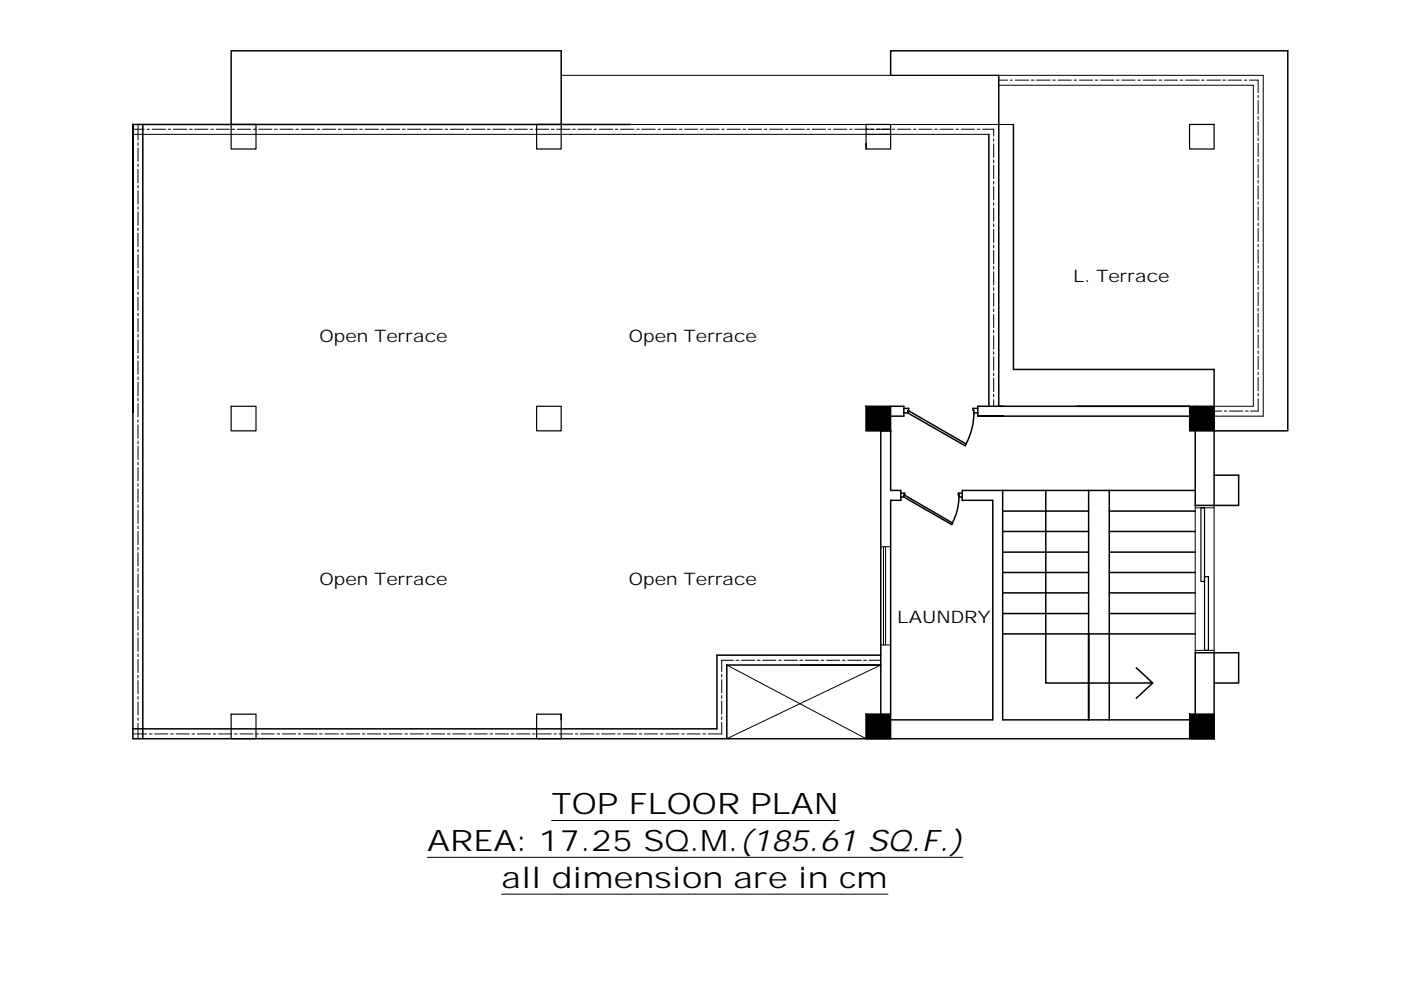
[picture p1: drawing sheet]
<svg xmlns="http://www.w3.org/2000/svg" width="297mm" height="210mm" viewBox="0 0 297 210" stroke-linecap="round" stroke-linejoin="round" font-family="sans-serif">
<!-- layer: Wall -->
<g fill="none" stroke="#000" stroke-width=".32">
<path d="M188.8 16v-5.2h84.2v80.5h-15.6M211.8 16v70.1M28.2 26.4h105.4M30.3 26.4v130.2M49 26.4v-15.6h70v15.6M183.6 30.4v1.2M209.7 28.5v57.6M214.9 26.4v51.9h42.5v28.9M28.2 87.3v-60.9v130.2h229.2v-18.2M186.7 91.3v60.1M188.8 91.3v12.7h2.2v2.1h-2.2v45.3M188.8 86.1h2.8v2.1h-2.8"/>
<path d="M212.7 88.2h-5.4h44.9M252.2 86.1h-44.9v2.1M253.4 86.1v21.1h4M212.6 104v48.6h44.8M212.6 117.1h18.2M212.6 112.7h18.2M212.6 108.4h18.2M230.8 104v48.6v-18.2M235.2 117.1h18.2M235.2 112.7h18.2M235.2 108.4h18.2M235.2 104v48.6"/>
<path d="M253.4 104h-49.4v2.1h6.5v46.5h-21.7M257.4 100.7h5.2v6.5h-5.2M186.7 138.9h-34.7v15.6h-123.8M212.6 134.4h40.8M212.6 130.1h18.2M212.6 125.7h18.2M212.6 121.4h18.2M235.2 130.1h18.2M235.2 125.7h18.2M235.2 121.4h18.2M119 151.4v1.2M186.7 141h-32.6v15.6"/>
<path d="M257.4 144.8h5.2v-6.4h-9.2v18.2"/>
</g>
<g fill="none" stroke="#000" stroke-width=".21">
<path d="M119 16h148.8v72.2h-10.4M211.8 18.1h53.9v68h-8.3M211.8 17h1.8M214.2 17h.5M215.3 17h2.8M218.7 17h.6M219.8 17h2.8M223.2 17h.6M224.3 17h2.8M227.7 17h.6M228.8 17h2.8M232.2 17h.6"/>
<path d="M233.3 17h2.8M236.7 17h.6M237.9 17h2.8M241.2 17h.6M242.4 17h2.8M245.7 17h.6M246.9 17h2.8M250.2 17h.6M251.4 17h2.8M254.7 17h.6M255.9 17h2.8M259.3 17h.5"/>
<path d="M260.4 17h2.9M263.8 17h.5M264.9 17h1.8v2.7M28.2 26.4h186.7M28.2 27.4h2.4M28.2 28.5h181.5M29.3 26.4v3.3M29.3 30.3v.5M29.3 31.4v2.8M29.3 34.8v.5M29.3 35.9v2.9M29.3 39.3v.5"/>
<path d="M31.2 27.4h.5M32.2 27.4h2.9M35.7 27.4h.5M36.8 27.4h2.8M40.2 27.4h.6M41.3 27.4h2.8M44.7 27.4h.6M45.8 27.4h2.8M49.2 27.4h.6M50.3 27.4h2.8M53.7 27.4h.6M54.8 27.4h2.8"/>
<path d="M58.2 27.4h.6M59.4 27.4h2.8M62.7 27.4h.6M63.9 27.4h2.8M67.2 27.4h.6M68.4 27.4h2.8M71.7 27.4h.6M72.9 27.4h2.8M76.2 27.4h.6M77.4 27.4h2.8M80.8 27.4h.5M81.9 27.4h2.9"/>
<path d="M85.3 27.4h.6M86.4 27.4h2.9M89.8 27.4h.6M91 27.4h2.8M94.3 27.4h.6M95.5 27.4h2.8M98.9 27.4h.5M100 27.4h2.8M103.4 27.4h.5M104.5 27.4h2.8M107.9 27.4h.5M109 27.4h2.8"/>
<path d="M112.4 27.4h.6M113.5 27.4h2.8M116.9 27.4h.6M118 27.4h2.9M121.4 27.4h.6M122.5 27.4h2.9M125.9 27.4h.6M127 27.4h2.9M130.5 27.4h.5M131.6 27.4h2.8M135 27.4h.6M136.1 27.4h2.8"/>
<path d="M139.5 27.4h.6M140.6 27.4h2.8M144 27.4h.6M145.1 27.4h2.8M148.5 27.4h.6M149.7 27.4h2.7M153 27.4h.6M154.2 27.4h2.8M157.5 27.4h.6M158.7 27.4h2.8M162 27.4h.6M163.2 27.4h2.8"/>
<path d="M166.5 27.4h.6M167.7 27.4h2.8M171.1 27.4h.5M172.2 27.4h2.9M175.6 27.4h.5M176.7 27.4h2.9M180.1 27.4h.6M181.2 27.4h4.1M185.7 27.4h3.1M189.2 27.4h.5M190.3 27.4h2.8M193.7 27.4h.5"/>
<path d="M194.8 27.4h2.8M198.2 27.4h.5M199.3 27.4h2.8M202.7 27.4h.5M203.8 27.4h2.8M207.2 27.4h.6M208.3 27.4h2.4v1.5M210.7 29.4v.5M210.7 30.5v2.9M210.7 33.9v.6M210.7 35v2.9M210.7 38.5v.5"/>
<path d="M210.7 39.6v2.8M252.2 26.4h5.2M266.7 20.2v.5M266.7 21.3v2.9M266.7 24.7v.6M266.7 25.8v2.9M266.7 29.2v.6M266.7 30.4v2.8M266.7 33.8v.5M266.7 34.9v2.8M266.7 38.3v.5M266.7 39.4v2.8"/>
<path d="M29.3 40.4v2.9M29.3 43.9v.5M29.3 44.9v2.9M29.3 48.4v.5M29.3 49.4v2.9M29.3 52.9v.5M29.3 54v2.8M29.3 57.4v.5M29.3 58.5v2.8M210.7 43v.5M210.7 44.1v2.8M210.7 47.5v.5"/>
<path d="M210.7 48.6v2.8M210.7 52v.5M210.7 53.1v2.8M210.7 56.5v.6M210.7 57.6v2.8M266.7 42.8v.5M266.7 43.9v2.8M266.7 47.3v.6M266.7 48.4v2.8M266.7 51.8v.6M266.7 52.9v2.9M266.7 56.3v.6"/>
<path d="M266.7 57.4v2.9M29.3 61.9v.6M29.3 63v2.8M29.3 66.4v.6M29.3 67.5v2.8M29.3 70.9v.6M29.3 72v2.8M29.3 75.4v.6M29.3 76.6v2.7M29.3 79.9v.6M210.7 61v.6M210.7 62.1v2.8"/>
<path d="M210.7 65.5v.6M210.7 66.6v2.9M210.7 70v.6M210.7 71.2v2.8M210.7 74.6v.5M210.7 75.7v2.8M210.7 79.1v.6M266.7 60.9v.5M266.7 61.9v2.9M266.7 65.4v.5M266.7 66.5v2.8M266.7 69.9v.6"/>
<path d="M266.7 71v2.8M266.7 74.4v.6M266.7 75.5v2.8M266.7 78.9v.6M29.3 81.1v2.8M29.3 84.4v.6M29.3 85.6v2.8M29.3 89v.5M29.3 90.1v2.8M29.3 93.5v.6M29.3 94.6v2.8M29.3 98v.6"/>
<path d="M29.3 99.2v2.8M210.7 80.2v2.8M210.7 83.6v.6M210.7 84.7v1.4M257.4 87.2h1.6M259.6 87.2h.5M260.7 87.2h2.8M264.1 87.2h.6M266.7 80v2.8M266.7 83.4v.6M266.7 84.6v2.6h-1.5M29.3 102.5v.6"/>
<path d="M29.3 103.7v2.8M29.3 107v.6M29.3 108.2v2.8M29.3 111.5v.6M29.3 112.7v2.8M29.3 116v.6M29.3 117.2v2.8M29.3 120.6v.5M29.3 121.7v2.9M29.3 125.1v.5M29.3 126.2v2.9M29.3 129.6v.5"/>
<path d="M29.3 130.7v2.9M29.3 134.1v.6M29.3 135.2v2.9M29.3 138.7v.5M29.3 139.8v2.8M155.5 140h-2.5v2.4M156.1 140h.5M157.2 140h2.8M160.6 140h.5M161.7 140h2.8M165.1 140h.6M166.2 140h2.8"/>
<path d="M169.6 140h.6M170.7 140h2.8M174.1 140h.6M175.2 140h2.8M178.6 140h.6M179.8 140h2.8M183.1 140h.6M184.3 140h2.4M28.2 155.6h2.9M29.3 143.2v.5M29.3 144.3v2.8M29.3 147.7v.5"/>
<path d="M29.3 148.8v2.8M29.3 152.2v.6M29.3 153.3v3.3M31.7 155.6h.5M32.8 155.6h2.8M36.2 155.6h.6M37.3 155.6h2.8M40.7 155.6h.6M41.8 155.6h2.8M45.2 155.6h.6M46.3 155.6h2.8M49.7 155.6h.6"/>
<path d="M50.8 155.6h2.8M54.2 155.6h.6M55.4 155.6h2.8M58.7 155.6h.6M59.9 155.6h2.8M63.2 155.6h.6M64.4 155.6h2.8M67.7 155.6h.6M68.9 155.6h2.8M72.3 155.6h.5M73.4 155.6h2.8M76.8 155.6h.6"/>
<path d="M77.9 155.6h2.9M81.3 155.6h.6M82.5 155.6h2.8M85.8 155.6h.6M87 155.6h2.8M90.3 155.6h.6M91.5 155.6h2.8M94.9 155.6h.5M96 155.6h2.8M99.4 155.6h.5M100.5 155.6h2.8M103.9 155.6h.5"/>
<path d="M105 155.6h2.8M108.4 155.6h.6M109.5 155.6h2.9M112.9 155.6h.6M114 155.6h2.9M117.5 155.6h.5M118.5 155.6h2.9M122 155.6h.5M123 155.6h2.9M126.5 155.6h.5M127.6 155.6h2.8M131 155.6h.6"/>
<path d="M132.1 155.6h2.8M135.5 155.6h.6M136.6 155.6h2.8M140 155.6h.6M141.1 155.6h2.8M144.5 155.6h.6M145.7 155.6h2.7M149 155.6h.6M153 153.1v2.5h-2.8M153 143v.5M153 144.1v2.8M153 147.5v.6"/>
<path d="M153 148.6v2.8M153 152v.6"/>
</g>
<g fill="#000" stroke="#000" stroke-width=".21">
<path d="M183.6 86.1l5.2 5.2v-5.2zM183.6 86.1l5.2 5.2h-5.2z"/>
<path d="M252.2 86.1l5.2 5.2v-5.2zM252.2 86.1l5.2 5.2h-5.2z"/>
<path d="M183.6 151.4l5.2 5.2v-5.2zM183.6 151.4l5.2 5.2h-5.2z"/>
<path d="M252.2 151.4l5.2 5.2v-5.2zM252.2 151.4l5.2 5.2h-5.2z"/>
</g>
<path d="M49 26.4h5.3v5.2h-5.3zM113.8 26.4h5.2v5.2h-5.2zM183.6 26.4h5.2v5.2h-5.2zM252.2 26.4h5.2v5.2h-5.2zM49 86.1h5.3v5.2h-5.3zM113.8 86.1h5.2v5.2h-5.2zM183.6 86.1h5.2v5.2h-5.2zM252.2 86.1h5.2v5.2h-5.2zM49 151.4h5.3v5.2h-5.3zM113.8 151.4h5.2v5.2h-5.2zM183.6 151.4h5.2v5.2h-5.2zM252.2 151.4h5.2v5.2h-5.2z" fill="none" stroke="#000" stroke-width=".25"/>
<!-- layer: LEAF -->
<path d="M254.6 107.7h.8v15.6h-.8zM255.4 122.3h.8v15.6h-.8z" fill="none" stroke="#000" stroke-width=".25"/>
<!-- layer: 0 -->
<path d="M253.4 107.2v31.2M253.4 107.7h4M257.4 107.2v31.2M253.4 137.9h4" fill="none" stroke="#000" stroke-width=".21"/>
<!-- layer: SHORE -->
<path d="M117 174h60.8M90.6 181.8h113.5M106.3 189.6h82" fill="none" stroke="#000" stroke-width=".21"/>
<!-- layer: Elevation 3_C -->
<path d="M186.7 91.3h2.1M221.7 104v40.8h22.7l-3.5-3.2M244.4 144.8l-3.5 3.3" fill="none" stroke="#000" stroke-width=".32"/>
<!-- layer: WINDOW -->
<path d="M186.7 115.9h2.1M187.3 115.9v20.9M187.8 115.9v20.9M186.7 136.8h2.1M154.1 141l29.5 15.6M186.7 141l-32.6 15.6" fill="none" stroke="#000" stroke-width=".21"/>
<!-- layer: 0 -->
<path d="M191.6 86.6h1l-.1 .9 12.1 7 .2-.4-12.2-7-.1 .4h-.9M206.5 87.5a14.2 14.2 0 0 1-1.7 6.6M207.3 86.6h-1l.2 .9h.8M191 104.6h.8l-.2 .8 10.2 5.8 .2-.3-10.2-5.9-.2 .4h-.6M203.3 105.3a11.8 11.8 0 0 1-1.4 5.5M204 104.6h-.8l.2 .8h.6" fill="none" stroke="#000" stroke-width=".32"/>
<g font-size="6.3">
<text x="117" y="172.6">TOP FLOOR PLAN</text>
<text x="90.6" y="180.4">AREA: 17.25 SQ.M.(185.61 SQ.F.)</text>
<text x="106.3" y="188.2">all dimension are in cm</text>
</g>
<g font-size="3.7">
<text x="227.5" y="59.7">L. Terrace</text>
<text x="67.7" y="72.4">Open Terrace</text>
<text x="133.3" y="72.4">Open Terrace</text>
<text x="67.7" y="124.1">Open Terrace</text>
<text x="133.3" y="124.1">Open Terrace</text>
<text x="190.2" y="132.2">LAUNDRY</text>
</g>
</svg>
